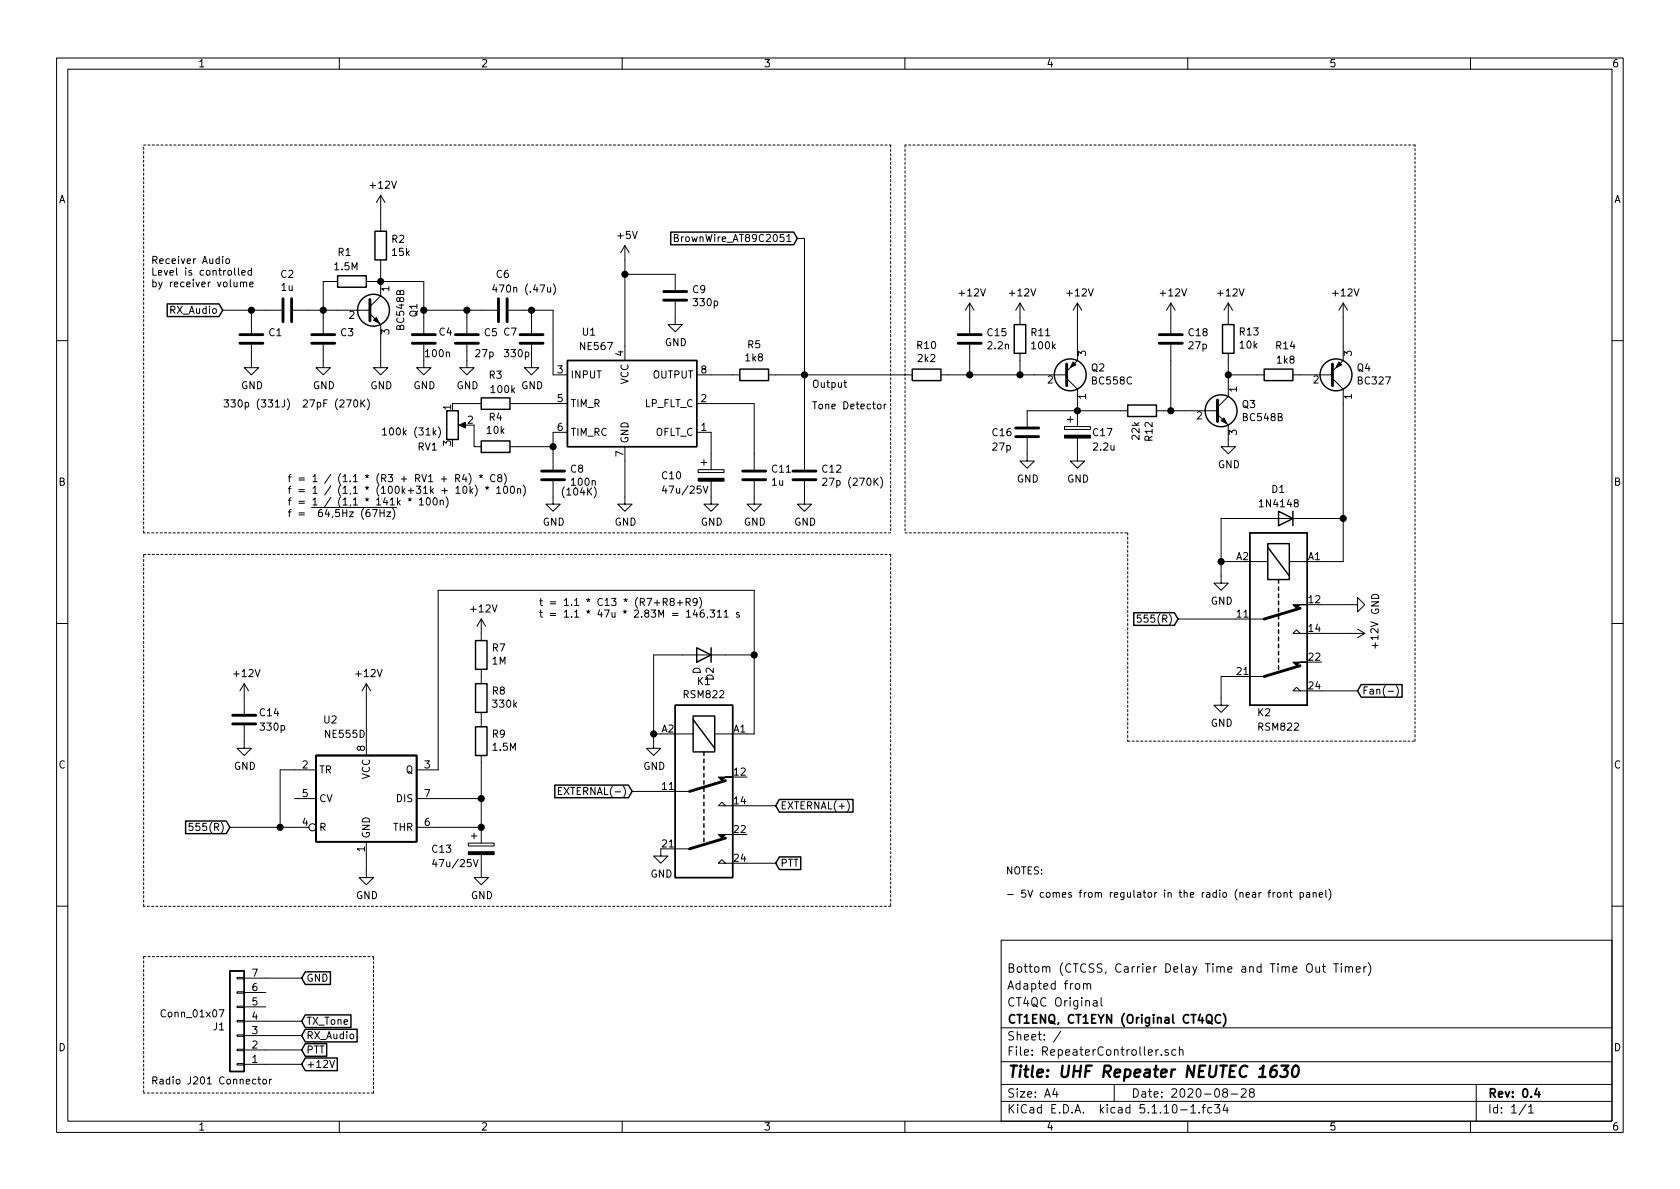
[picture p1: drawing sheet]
EESchema Schematic File Version 4
EELAYER 30 0
EELAYER END
$Descr A4 11693 8268
encoding utf-8
Sheet 1 1
Title "UHF Repeater NEUTEC 1630"
Date "2020-08-28"
Rev "0.4"
Comp "CT1ENQ, CT1EYN (Original CT4QC)"
Comment1 "CT4QC Original"
Comment2 "Adapted from"
Comment3 "Bottom (CTCSS, Carrier Delay Time and Time Out Timer)"
Comment4 ""
$EndDescr
$Comp
L Timer:NE567 U1
U 1 1
P 4350 2800
F 0 "U1" H 4100 3300 50  0000 C CNN
F 1 "NE567" H 4150 3200 50  0000 C CNN
F 2 "" H 4400 2450 50  0001 L CNN
F 3 "http://www.ti.com/lit/ds/symlink/lm567.pdf" H 4050 2800 50  0001 C CNN
	1    4350 2800
	1    0    0    -1  
$EndComp
$Comp
L power:+5V #PWR09
U 1 1
P 4350 1800
F 0 "#PWR09" H 4350 1650 50  0001 C CNN
F 1 "+5V" H 4365 1973 50  0000 C CNN
F 2 "" H 4350 1800 50  0001 C CNN
F 3 "" H 4350 1800 50  0001 C CNN
	1    4350 1800
	1    0    0    -1  
$EndComp
Wire Wire Line
	4950 3150 4950 3000
$Comp
L Device:C C11
U 1 1
P 5250 3300
F 0 "C11" H 5365 3346 50  0000 L CNN
F 1 "1u" H 5365 3255 50  0000 L CNN
F 2 "" H 5288 3150 50  0001 C CNN
F 3 "~" H 5250 3300 50  0001 C CNN
	1    5250 3300
	1    0    0    -1  
$EndComp
Wire Wire Line
	5250 2800 5250 3150
Wire Wire Line
	4350 3200 4350 3450
$Comp
L Device:C C8
U 1 1
P 3850 3300
F 0 "C8" H 3965 3346 50  0000 L CNN
F 1 "100n" H 3965 3255 50  0000 L CNN
F 2 "" H 3888 3150 50  0001 C CNN
F 3 "~" H 3850 3300 50  0001 C CNN
	1    3850 3300
	1    0    0    -1  
$EndComp
$Comp
L Device:R R3
U 1 1
P 3450 2800
F 0 "R3" V 3250 2800 50  0000 C CNN
F 1 "100k" V 3350 2850 50  0000 C CNN
F 2 "" V 3380 2800 50  0001 C CNN
F 3 "~" H 3450 2800 50  0001 C CNN
	1    3450 2800
	0    1    1    0   
$EndComp
$Comp
L Device:R R4
U 1 1
P 3450 3100
F 0 "R4" V 3243 3100 50  0000 C CNN
F 1 "10k" V 3334 3100 50  0000 C CNN
F 2 "" V 3380 3100 50  0001 C CNN
F 3 "~" H 3450 3100 50  0001 C CNN
	1    3450 3100
	0    1    1    0   
$EndComp
$Comp
L Device:R_POT RV1
U 1 1
P 3150 2950
F 0 "RV1" H 3050 2800 50  0000 R CNN
F 1 "100k (31k)" H 3081 2905 50  0000 R CNN
F 2 "" H 3150 2950 50  0001 C CNN
F 3 "~" H 3150 2950 50  0001 C CNN
	1    3150 2950
	1    0    0    -1  
$EndComp
Wire Wire Line
	3600 3100 3850 3100
Wire Wire Line
	3850 2800 3600 2800
Wire Wire Line
	3300 2800 3150 2800
Wire Wire Line
	3300 2950 3300 3100
Wire Wire Line
	4350 1800 4350 1900
Wire Wire Line
	4700 1900 4350 1900
Connection ~ 4350 1900
Wire Wire Line
	4350 1900 4350 2400
Connection ~ 3850 3100
Wire Wire Line
	3850 3100 3850 3150
Wire Wire Line
	3850 3000 3850 3100
$Comp
L Device:C C2
U 1 1
P 2000 2150
F 0 "C2" V 1748 2150 50  0000 C CNN
F 1 "1u" V 1839 2150 50  0000 C CNN
F 2 "" H 2038 2000 50  0001 C CNN
F 3 "~" H 2000 2150 50  0001 C CNN
	1    2000 2150
	0    1    1    0   
$EndComp
$Comp
L Device:C C3
U 1 1
P 2250 2350
F 0 "C3" H 2365 2396 50  0000 L CNN
F 1 "27pF (270K)" H 2100 1900 50  0000 L CNN
F 2 "" H 2288 2200 50  0001 C CNN
F 3 "~" H 2250 2350 50  0001 C CNN
	1    2250 2350
	1    0    0    -1  
$EndComp
$Comp
L Device:C C1
U 1 1
P 1750 2350
F 0 "C1" H 1865 2396 50  0000 L CNN
F 1 "330p (331J)" H 1550 1900 50  0000 L CNN
F 2 "" H 1788 2200 50  0001 C CNN
F 3 "~" H 1750 2350 50  0001 C CNN
	1    1750 2350
	1    0    0    -1  
$EndComp
Wire Wire Line
	2150 2150 2250 2150
Wire Wire Line
	2250 2200 2250 2150
Wire Wire Line
	1850 2150 1750 2150
Wire Wire Line
	1750 2150 1750 2200
Connection ~ 1750 2150
Text GLabel 1550 2150 0    50   Input ~ 0
RX_Audio
Wire Wire Line
	1550 2150 1750 2150
Wire Wire Line
	3850 2150 3850 2600
$Comp
L Device:C C6
U 1 1
P 3500 2150
F 0 "C6" V 3248 2150 50  0000 C CNN
F 1 "470n (.47u)" V 3350 2300 50  0000 C CNN
F 2 "" H 3538 2000 50  0001 C CNN
F 3 "~" H 3500 2150 50  0001 C CNN
	1    3500 2150
	0    1    1    0   
$EndComp
Wire Wire Line
	5250 2800 4950 2800
$Comp
L Device:C C9
U 1 1
P 4700 2050
F 0 "C9" H 4815 2096 50  0000 L CNN
F 1 "330p" H 4815 2005 50  0000 L CNN
F 2 "" H 4738 1900 50  0001 C CNN
F 3 "~" H 4700 2050 50  0001 C CNN
	1    4700 2050
	1    0    0    -1  
$EndComp
Text Notes 2000 3600 0    50   ~ 0
f = 1 / (1.1 * (R3 + RV1 + R4) * C8)\nf = 1 / (1,1 * (100k+31k + 10k) * 100n)\nf = 1 / (1,1 * 141k * 100n)\nf = ~ 64,5Hz (67Hz)
$Comp
L Transistor_BJT:BC548 Q1
U 1 1
P 2550 2150
F 0 "Q1" V 2878 2150 50  0000 C CNN
F 1 "BC548B" V 2787 2150 50  0000 C CNN
F 2 "Package_TO_SOT_THT:TO-92_Inline" H 2750 2075 50  0001 L CIN
F 3 "http://www.fairchildsemi.com/ds/BC/BC547.pdf" H 2550 2150 50  0001 L CNN
	1    2550 2150
	1    0    0    -1  
$EndComp
$Comp
L Device:R R2
U 1 1
P 2650 1700
F 0 "R2" H 2720 1746 50  0000 L CNN
F 1 "15k" H 2720 1655 50  0000 L CNN
F 2 "" V 2580 1700 50  0001 C CNN
F 3 "~" H 2650 1700 50  0001 C CNN
	1    2650 1700
	1    0    0    -1  
$EndComp
$Comp
L power:+12V #PWR04
U 1 1
P 2650 1450
F 0 "#PWR04" H 2650 1300 50  0001 C CNN
F 1 "+12V" H 2665 1623 50  0000 C CNN
F 2 "" H 2650 1450 50  0001 C CNN
F 3 "" H 2650 1450 50  0001 C CNN
	1    2650 1450
	1    0    0    -1  
$EndComp
$Comp
L Device:C C4
U 1 1
P 2950 2350
F 0 "C4" H 3050 2400 50  0000 L CNN
F 1 "100n" H 2950 2250 50  0000 L CNN
F 2 "" H 2988 2200 50  0001 C CNN
F 3 "~" H 2950 2350 50  0001 C CNN
	1    2950 2350
	1    0    0    -1  
$EndComp
$Comp
L Device:C C5
U 1 1
P 3250 2350
F 0 "C5" H 3365 2396 50  0000 L CNN
F 1 "27p" H 3300 2250 50  0000 L CNN
F 2 "" H 3288 2200 50  0001 C CNN
F 3 "~" H 3250 2350 50  0001 C CNN
	1    3250 2350
	1    0    0    -1  
$EndComp
Wire Wire Line
	2650 1850 2650 1950
$Comp
L Device:R R1
U 1 1
P 2450 1950
F 0 "R1" V 2650 1950 50  0000 L CNN
F 1 "1.5M" V 2550 1900 50  0000 L CNN
F 2 "" V 2380 1950 50  0001 C CNN
F 3 "~" H 2450 1950 50  0001 C CNN
	1    2450 1950
	0    -1   -1   0   
$EndComp
Wire Wire Line
	3250 2200 3250 2150
$Comp
L Device:C C12
U 1 1
P 5600 3300
F 0 "C12" H 5715 3346 50  0000 L CNN
F 1 "27p (270K)" H 5715 3255 50  0000 L CNN
F 2 "" H 5638 3150 50  0001 C CNN
F 3 "~" H 5600 3300 50  0001 C CNN
	1    5600 3300
	1    0    0    -1  
$EndComp
Wire Wire Line
	5600 3150 5600 2600
Connection ~ 5600 2600
$Comp
L Device:R R5
U 1 1
P 5250 2600
F 0 "R5" V 5457 2600 50  0000 C CNN
F 1 "1k8" V 5366 2600 50  0000 C CNN
F 2 "" V 5180 2600 50  0001 C CNN
F 3 "~" H 5250 2600 50  0001 C CNN
	1    5250 2600
	0    -1   -1   0   
$EndComp
Wire Wire Line
	4950 2600 5100 2600
Wire Wire Line
	5400 2600 5600 2600
$Comp
L power:GND #PWR08
U 1 1
P 3850 3450
F 0 "#PWR08" H 3850 3200 50  0001 C CNN
F 1 "GND" H 3855 3277 50  0000 C CNN
F 2 "" H 3850 3450 50  0001 C CNN
F 3 "" H 3850 3450 50  0001 C CNN
	1    3850 3450
	1    0    0    -1  
$EndComp
$Comp
L power:GND #PWR01
U 1 1
P 1750 2500
F 0 "#PWR01" H 1750 2250 50  0001 C CNN
F 1 "GND" H 1755 2327 50  0000 C CNN
F 2 "" H 1750 2500 50  0001 C CNN
F 3 "" H 1750 2500 50  0001 C CNN
	1    1750 2500
	1    0    0    -1  
$EndComp
$Comp
L power:GND #PWR02
U 1 1
P 2250 2500
F 0 "#PWR02" H 2250 2250 50  0001 C CNN
F 1 "GND" H 2255 2327 50  0000 C CNN
F 2 "" H 2250 2500 50  0001 C CNN
F 3 "" H 2250 2500 50  0001 C CNN
	1    2250 2500
	1    0    0    -1  
$EndComp
$Comp
L power:GND #PWR03
U 1 1
P 2650 2500
F 0 "#PWR03" H 2650 2250 50  0001 C CNN
F 1 "GND" H 2655 2327 50  0000 C CNN
F 2 "" H 2650 2500 50  0001 C CNN
F 3 "" H 2650 2500 50  0001 C CNN
	1    2650 2500
	1    0    0    -1  
$EndComp
$Comp
L power:GND #PWR05
U 1 1
P 2950 2500
F 0 "#PWR05" H 2950 2250 50  0001 C CNN
F 1 "GND" H 2955 2327 50  0000 C CNN
F 2 "" H 2950 2500 50  0001 C CNN
F 3 "" H 2950 2500 50  0001 C CNN
	1    2950 2500
	1    0    0    -1  
$EndComp
$Comp
L power:GND #PWR06
U 1 1
P 3250 2500
F 0 "#PWR06" H 3250 2250 50  0001 C CNN
F 1 "GND" H 3255 2327 50  0000 C CNN
F 2 "" H 3250 2500 50  0001 C CNN
F 3 "" H 3250 2500 50  0001 C CNN
	1    3250 2500
	1    0    0    -1  
$EndComp
$Comp
L power:GND #PWR010
U 1 1
P 4350 3450
F 0 "#PWR010" H 4350 3200 50  0001 C CNN
F 1 "GND" H 4355 3277 50  0000 C CNN
F 2 "" H 4350 3450 50  0001 C CNN
F 3 "" H 4350 3450 50  0001 C CNN
	1    4350 3450
	1    0    0    -1  
$EndComp
$Comp
L power:GND #PWR012
U 1 1
P 4950 3450
F 0 "#PWR012" H 4950 3200 50  0001 C CNN
F 1 "GND" H 4955 3277 50  0000 C CNN
F 2 "" H 4950 3450 50  0001 C CNN
F 3 "" H 4950 3450 50  0001 C CNN
	1    4950 3450
	1    0    0    -1  
$EndComp
$Comp
L power:GND #PWR013
U 1 1
P 5250 3450
F 0 "#PWR013" H 5250 3200 50  0001 C CNN
F 1 "GND" H 5255 3277 50  0000 C CNN
F 2 "" H 5250 3450 50  0001 C CNN
F 3 "" H 5250 3450 50  0001 C CNN
	1    5250 3450
	1    0    0    -1  
$EndComp
$Comp
L power:GND #PWR014
U 1 1
P 5600 3450
F 0 "#PWR014" H 5600 3200 50  0001 C CNN
F 1 "GND" H 5605 3277 50  0000 C CNN
F 2 "" H 5600 3450 50  0001 C CNN
F 3 "" H 5600 3450 50  0001 C CNN
	1    5600 3450
	1    0    0    -1  
$EndComp
$Comp
L power:GND #PWR011
U 1 1
P 4700 2200
F 0 "#PWR011" H 4700 1950 50  0001 C CNN
F 1 "GND" H 4705 2027 50  0000 C CNN
F 2 "" H 4700 2200 50  0001 C CNN
F 3 "" H 4700 2200 50  0001 C CNN
	1    4700 2200
	1    0    0    -1  
$EndComp
Connection ~ 2250 2150
Wire Wire Line
	2250 2150 2350 2150
$Comp
L Device:C C7
U 1 1
P 3700 2350
F 0 "C7" H 3500 2400 50  0000 L CNN
F 1 "330p" H 3500 2250 50  0000 L CNN
F 2 "" H 3738 2200 50  0001 C CNN
F 3 "~" H 3700 2350 50  0001 C CNN
	1    3700 2350
	1    0    0    -1  
$EndComp
Wire Wire Line
	3350 2150 3250 2150
Wire Wire Line
	3650 2150 3700 2150
Wire Wire Line
	3700 2200 3700 2150
Connection ~ 3700 2150
Wire Wire Line
	3700 2150 3850 2150
$Comp
L power:GND #PWR07
U 1 1
P 3700 2500
F 0 "#PWR07" H 3700 2250 50  0001 C CNN
F 1 "GND" H 3705 2327 50  0000 C CNN
F 2 "" H 3700 2500 50  0001 C CNN
F 3 "" H 3700 2500 50  0001 C CNN
	1    3700 2500
	1    0    0    -1  
$EndComp
Text Notes 1050 2000 0    50   ~ 0
Receiver Audio\nLevel is controlled\nby receiver volume
$Comp
L Transistor_BJT:BC558 Q2
U 1 1
P 7400 2600
F 0 "Q2" H 7591 2554 50  0000 L CNN
F 1 "BC558C" H 7591 2645 50  0000 L CNN
F 2 "Package_TO_SOT_THT:TO-92_Inline" H 7600 2525 50  0001 L CIN
F 3 "http://www.fairchildsemi.com/ds/BC/BC557.pdf" H 7400 2600 50  0001 L CNN
	1    7400 2600
	1    0    0    1   
$EndComp
$Comp
L Device:R R10
U 1 1
P 6450 2600
F 0 "R10" V 6243 2600 50  0000 C CNN
F 1 "2k2" V 6334 2600 50  0000 C CNN
F 2 "" V 6380 2600 50  0001 C CNN
F 3 "~" H 6450 2600 50  0001 C CNN
	1    6450 2600
	0    1    1    0   
$EndComp
$Comp
L Device:R R11
U 1 1
P 7100 2350
F 0 "R11" H 7170 2396 50  0000 L CNN
F 1 "100k" H 7170 2305 50  0000 L CNN
F 2 "" V 7030 2350 50  0001 C CNN
F 3 "~" H 7100 2350 50  0001 C CNN
	1    7100 2350
	1    0    0    -1  
$EndComp
$Comp
L Device:C C15
U 1 1
P 6750 2350
F 0 "C15" H 6865 2396 50  0000 L CNN
F 1 "2.2n" H 6865 2305 50  0000 L CNN
F 2 "" H 6788 2200 50  0001 C CNN
F 3 "~" H 6750 2350 50  0001 C CNN
	1    6750 2350
	1    0    0    -1  
$EndComp
Wire Wire Line
	6600 2600 6750 2600
Wire Wire Line
	7100 2500 7100 2600
Connection ~ 7100 2600
Wire Wire Line
	7100 2600 7200 2600
Wire Wire Line
	6750 2500 6750 2600
Connection ~ 6750 2600
Wire Wire Line
	6750 2600 7100 2600
$Comp
L power:+12V #PWR022
U 1 1
P 6750 2200
F 0 "#PWR022" H 6750 2050 50  0001 C CNN
F 1 "+12V" H 6765 2373 50  0000 C CNN
F 2 "" H 6750 2200 50  0001 C CNN
F 3 "" H 6750 2200 50  0001 C CNN
	1    6750 2200
	1    0    0    -1  
$EndComp
$Comp
L power:+12V #PWR024
U 1 1
P 7100 2200
F 0 "#PWR024" H 7100 2050 50  0001 C CNN
F 1 "+12V" H 7115 2373 50  0000 C CNN
F 2 "" H 7100 2200 50  0001 C CNN
F 3 "" H 7100 2200 50  0001 C CNN
	1    7100 2200
	1    0    0    -1  
$EndComp
$Comp
L power:+12V #PWR026
U 1 1
P 7500 2200
F 0 "#PWR026" H 7500 2050 50  0001 C CNN
F 1 "+12V" H 7515 2373 50  0000 C CNN
F 2 "" H 7500 2200 50  0001 C CNN
F 3 "" H 7500 2200 50  0001 C CNN
	1    7500 2200
	1    0    0    -1  
$EndComp
Wire Wire Line
	7500 2200 7500 2400
$Comp
L Device:R R12
U 1 1
P 7950 2850
F 0 "R12" H 7880 2804 50  0000 R CNN
F 1 "22k" H 7880 2895 50  0000 R CNN
F 2 "" V 7880 2850 50  0001 C CNN
F 3 "~" H 7950 2850 50  0001 C CNN
	1    7950 2850
	0    -1   -1   0   
$EndComp
$Comp
L Device:C C16
U 1 1
P 7150 3000
F 0 "C16" H 6900 3000 50  0000 L CNN
F 1 "27p" H 6900 2900 50  0000 L CNN
F 2 "" H 7188 2850 50  0001 C CNN
F 3 "~" H 7150 3000 50  0001 C CNN
	1    7150 3000
	1    0    0    -1  
$EndComp
$Comp
L Connector_Generic:Conn_01x07 J1
U 1 1
P 1650 7100
F 0 "J1" H 1730 7142 50  0000 L CNN
F 1 "Conn_01x07" H 1730 7051 50  0000 L CNN
F 2 "" H 1650 7100 50  0001 C CNN
F 3 "~" H 1650 7100 50  0001 C CNN
	1    1650 7100
	-1   0    0    1   
$EndComp
$Comp
L Device:CP C10
U 1 1
P 4950 3300
F 0 "C10" H 4600 3300 50  0000 L CNN
F 1 "47u/25V" H 4600 3200 50  0000 L CNN
F 2 "" H 4988 3150 50  0001 C CNN
F 3 "~" H 4950 3300 50  0001 C CNN
	1    4950 3300
	1    0    0    -1  
$EndComp
$Comp
L Device:CP C17
U 1 1
P 7500 3000
F 0 "C17" H 7600 3000 50  0000 L CNN
F 1 "2.2u" H 7600 2900 50  0000 L CNN
F 2 "" H 7538 2850 50  0001 C CNN
F 3 "~" H 7500 3000 50  0001 C CNN
	1    7500 3000
	1    0    0    -1  
$EndComp
Text GLabel 2100 7200 2    50   Input ~ 0
RX_Audio
Text GLabel 2100 7300 2    50   Input ~ 0
PTT
Text GLabel 2100 7400 2    50   Input ~ 0
+12V
Text GLabel 2100 7100 2    50   Input ~ 0
TX_Tone
Wire Wire Line
	1850 7400 2100 7400
Wire Wire Line
	1850 7300 2100 7300
Wire Wire Line
	1850 7200 2100 7200
Wire Wire Line
	1850 7100 2100 7100
Wire Notes Line
	2600 7600 1000 7600
Wire Notes Line
	1000 6650 2600 6650
Text GLabel 2100 6800 2    50   Input ~ 0
GND
Wire Wire Line
	1850 6800 2100 6800
Text Notes 1050 7550 0    50   ~ 0
Radio J201 Connector
Wire Notes Line
	2600 7600 2600 6650
Wire Notes Line
	1000 6650 1000 7600
$Comp
L Device:C C18
U 1 1
P 8150 2350
F 0 "C18" H 8265 2396 50  0000 L CNN
F 1 "27p" H 8265 2305 50  0000 L CNN
F 2 "" H 8188 2200 50  0001 C CNN
F 3 "~" H 8150 2350 50  0001 C CNN
	1    8150 2350
	1    0    0    -1  
$EndComp
$Comp
L power:+12V #PWR029
U 1 1
P 8150 2200
F 0 "#PWR029" H 8150 2050 50  0001 C CNN
F 1 "+12V" H 8165 2373 50  0000 C CNN
F 2 "" H 8150 2200 50  0001 C CNN
F 3 "" H 8150 2200 50  0001 C CNN
	1    8150 2200
	1    0    0    -1  
$EndComp
$Comp
L Transistor_BJT:BC338 Q3
U 1 1
P 8450 2850
F 0 "Q3" H 8641 2896 50  0000 L CNN
F 1 "BC548B" H 8641 2805 50  0000 L CNN
F 2 "Package_TO_SOT_THT:TO-92_Inline" H 8650 2775 50  0001 L CIN
F 3 "http://diotec.com/tl_files/diotec/files/pdf/datasheets/bc337" H 8450 2850 50  0001 L CNN
	1    8450 2850
	1    0    0    -1  
$EndComp
Text GLabel 5550 1650 0    50   Input ~ 0
BrownWire_AT89C2051
Wire Wire Line
	5550 1650 5600 1650
Wire Wire Line
	5600 1650 5600 2600
$Comp
L Device:R R13
U 1 1
P 8550 2350
F 0 "R13" H 8480 2304 50  0000 R CNN
F 1 "10k" H 8480 2395 50  0000 R CNN
F 2 "" V 8480 2350 50  0001 C CNN
F 3 "~" H 8550 2350 50  0001 C CNN
	1    8550 2350
	-1   0    0    1   
$EndComp
$Comp
L power:+12V #PWR027
U 1 1
P 8550 2200
F 0 "#PWR027" H 8550 2050 50  0001 C CNN
F 1 "+12V" H 8565 2373 50  0000 C CNN
F 2 "" H 8550 2200 50  0001 C CNN
F 3 "" H 8550 2200 50  0001 C CNN
	1    8550 2200
	1    0    0    -1  
$EndComp
$Comp
L power:+12V #PWR030
U 1 1
P 9350 2200
F 0 "#PWR030" H 9350 2050 50  0001 C CNN
F 1 "+12V" H 9365 2373 50  0000 C CNN
F 2 "" H 9350 2200 50  0001 C CNN
F 3 "" H 9350 2200 50  0001 C CNN
	1    9350 2200
	1    0    0    -1  
$EndComp
$Comp
L Device:R R14
U 1 1
P 8900 2600
F 0 "R14" V 9100 2550 50  0000 C CNN
F 1 "1k8" V 9000 2550 50  0000 C CNN
F 2 "" V 8830 2600 50  0001 C CNN
F 3 "~" H 8900 2600 50  0001 C CNN
	1    8900 2600
	0    -1   -1   0   
$EndComp
$Comp
L power:GND #PWR028
U 1 1
P 8550 3050
F 0 "#PWR028" H 8550 2800 50  0001 C CNN
F 1 "GND" H 8555 2877 50  0000 C CNN
F 2 "" H 8550 3050 50  0001 C CNN
F 3 "" H 8550 3050 50  0001 C CNN
	1    8550 3050
	1    0    0    -1  
$EndComp
Wire Wire Line
	8550 2500 8550 2600
$Comp
L Transistor_BJT:BC327 Q4
U 1 1
P 9250 2600
F 0 "Q4" H 9441 2554 50  0000 L CNN
F 1 "BC327" H 9441 2645 50  0000 L CNN
F 2 "Package_TO_SOT_THT:TO-92_Inline" H 9450 2525 50  0001 L CIN
F 3 "http://www.onsemi.com/pub_link/Collateral/BC327-D.PDF" H 9250 2600 50  0001 L CNN
	1    9250 2600
	1    0    0    1   
$EndComp
$Comp
L Device:D D1
U 1 1
P 8950 3600
F 0 "D1" H 8950 3400 50  0000 L CNN
F 1 "1N4148" H 8850 3500 50  0000 L CNN
F 2 "" H 8950 3600 50  0001 C CNN
F 3 "~" H 8950 3600 50  0001 C CNN
	1    8950 3600
	-1   0    0    1   
$EndComp
$Comp
L power:GND #PWR031
U 1 1
P 8500 4000
F 0 "#PWR031" H 8500 3750 50  0001 C CNN
F 1 "GND" H 8505 3827 50  0000 C CNN
F 2 "" H 8500 4000 50  0001 C CNN
F 3 "" H 8500 4000 50  0001 C CNN
	1    8500 4000
	1    0    0    -1  
$EndComp
Connection ~ 7500 2850
Wire Wire Line
	7500 2850 7500 2800
$Comp
L power:GND #PWR023
U 1 1
P 7150 3150
F 0 "#PWR023" H 7150 2900 50  0001 C CNN
F 1 "GND" H 7155 2977 50  0000 C CNN
F 2 "" H 7150 3150 50  0001 C CNN
F 3 "" H 7150 3150 50  0001 C CNN
	1    7150 3150
	1    0    0    -1  
$EndComp
$Comp
L power:GND #PWR025
U 1 1
P 7500 3150
F 0 "#PWR025" H 7500 2900 50  0001 C CNN
F 1 "GND" H 7505 2977 50  0000 C CNN
F 2 "" H 7500 3150 50  0001 C CNN
F 3 "" H 7500 3150 50  0001 C CNN
	1    7500 3150
	1    0    0    -1  
$EndComp
$Comp
L Timer:NE555D U2
U 1 1
P 2550 5550
F 0 "U2" H 2300 6100 50  0000 C CNN
F 1 "NE555D" H 2400 6000 50  0000 C CNN
F 2 "Package_SO:SOIC-8_3.9x4.9mm_P1.27mm" H 3400 5150 50  0001 C CNN
F 3 "http://www.ti.com/lit/ds/symlink/ne555.pdf" H 3400 5150 50  0001 C CNN
	1    2550 5550
	1    0    0    -1  
$EndComp
$Comp
L power:+12V #PWR016
U 1 1
P 2550 4850
F 0 "#PWR016" H 2550 4700 50  0001 C CNN
F 1 "+12V" H 2565 5023 50  0000 C CNN
F 2 "" H 2550 4850 50  0001 C CNN
F 3 "" H 2550 4850 50  0001 C CNN
	1    2550 4850
	1    0    0    -1  
$EndComp
Wire Wire Line
	2550 4850 2550 5150
$Comp
L Device:R R8
U 1 1
P 3350 4850
F 0 "R8" H 3280 4804 50  0000 R CNN
F 1 "330k" H 3280 4895 50  0000 R CNN
F 2 "" V 3280 4850 50  0001 C CNN
F 3 "~" H 3350 4850 50  0001 C CNN
	1    3350 4850
	-1   0    0    1   
$EndComp
$Comp
L Device:R R9
U 1 1
P 3350 5150
F 0 "R9" H 3280 5104 50  0000 R CNN
F 1 "1.5M" H 3280 5195 50  0000 R CNN
F 2 "" V 3280 5150 50  0001 C CNN
F 3 "~" H 3350 5150 50  0001 C CNN
	1    3350 5150
	-1   0    0    1   
$EndComp
Wire Wire Line
	3050 5550 3350 5550
Wire Wire Line
	3350 5550 3350 5300
Wire Wire Line
	3050 5750 3350 5750
Wire Wire Line
	3350 5750 3350 5550
Connection ~ 3350 5550
$Comp
L power:+12V #PWR018
U 1 1
P 3350 4400
F 0 "#PWR018" H 3350 4250 50  0001 C CNN
F 1 "+12V" H 3365 4573 50  0000 C CNN
F 2 "" H 3350 4400 50  0001 C CNN
F 3 "" H 3350 4400 50  0001 C CNN
	1    3350 4400
	1    0    0    -1  
$EndComp
$Comp
L Device:R R7
U 1 1
P 3350 4550
F 0 "R7" H 3280 4504 50  0000 R CNN
F 1 "1M" H 3280 4595 50  0000 R CNN
F 2 "" V 3280 4550 50  0001 C CNN
F 3 "~" H 3350 4550 50  0001 C CNN
	1    3350 4550
	-1   0    0    1   
$EndComp
Text GLabel 1600 5750 0    50   Input ~ 0
555(R)
Wire Wire Line
	2050 5750 1950 5750
$Comp
L power:GND #PWR017
U 1 1
P 2550 6050
F 0 "#PWR017" H 2550 5800 50  0001 C CNN
F 1 "GND" H 2555 5877 50  0000 C CNN
F 2 "" H 2550 6050 50  0001 C CNN
F 3 "" H 2550 6050 50  0001 C CNN
	1    2550 6050
	1    0    0    -1  
$EndComp
$Comp
L Device:CP C13
U 1 1
P 3350 5900
F 0 "C13" H 3000 5900 50  0000 L CNN
F 1 "47u/25V" H 3000 5800 50  0000 L CNN
F 2 "" H 3388 5750 50  0001 C CNN
F 3 "~" H 3350 5900 50  0001 C CNN
	1    3350 5900
	1    0    0    -1  
$EndComp
Connection ~ 3350 5750
$Comp
L power:GND #PWR019
U 1 1
P 3350 6050
F 0 "#PWR019" H 3350 5800 50  0001 C CNN
F 1 "GND" H 3355 5877 50  0000 C CNN
F 2 "" H 3350 6050 50  0001 C CNN
F 3 "" H 3350 6050 50  0001 C CNN
	1    3350 6050
	1    0    0    -1  
$EndComp
Wire Wire Line
	2550 6050 2550 5950
$Comp
L Device:C C14
U 1 1
P 1700 5000
F 0 "C14" H 1800 5050 50  0000 L CNN
F 1 "330p" H 1800 4950 50  0000 L CNN
F 2 "" H 1738 4850 50  0001 C CNN
F 3 "~" H 1700 5000 50  0001 C CNN
	1    1700 5000
	1    0    0    -1  
$EndComp
$Comp
L power:+12V #PWR020
U 1 1
P 1700 4850
F 0 "#PWR020" H 1700 4700 50  0001 C CNN
F 1 "+12V" H 1715 5023 50  0000 C CNN
F 2 "" H 1700 4850 50  0001 C CNN
F 3 "" H 1700 4850 50  0001 C CNN
	1    1700 4850
	1    0    0    -1  
$EndComp
$Comp
L power:GND #PWR021
U 1 1
P 1700 5150
F 0 "#PWR021" H 1700 4900 50  0001 C CNN
F 1 "GND" H 1705 4977 50  0000 C CNN
F 2 "" H 1700 5150 50  0001 C CNN
F 3 "" H 1700 5150 50  0001 C CNN
	1    1700 5150
	1    0    0    -1  
$EndComp
Text Notes 3750 4300 0    50   ~ 0
t = 1.1 * C13 * (R7+R8+R9)\nt = 1.1 * 47u * 2.83M = 146,311 s
$Comp
L Relay:RSM822 K2
U 1 1
P 8900 4300
F 0 "K2" V 9550 4200 50  0000 C CNN
F 1 "RSM822" V 9650 4300 50  0000 C CNN
F 2 "Relay_THT:Relay_DPDT_Finder_40.52" H 10250 4270 50  0001 C CNN
F 3 "http://www.relpol.pl/en/content/download/14975/202519/file/e_RSM822.pdf" H 8900 4300 50  0001 C CNN
	1    8900 4300
	0    1    1    0   
$EndComp
Wire Wire Line
	8600 3900 8500 3900
$Comp
L power:GND #PWR038
U 1 1
P 9400 4200
F 0 "#PWR038" H 9400 3950 50  0001 C CNN
F 1 "GND" H 9405 4027 50  0000 C CNN
F 2 "" H 9400 4200 50  0001 C CNN
F 3 "" H 9400 4200 50  0001 C CNN
	1    9400 4200
	0    -1   -1   0   
$EndComp
Wire Wire Line
	8600 4700 8500 4700
Text GLabel 9450 4800 2    50   Input ~ 0
Fan(-)
Text GLabel 8200 4300 0    50   Input ~ 0
555(R)
Wire Wire Line
	8200 4300 8600 4300
$Comp
L Relay:RSM822 K1
U 1 1
P 4900 5500
F 0 "K1" V 4133 5500 50  0000 C CNN
F 1 "RSM822" V 4224 5500 50  0000 C CNN
F 2 "Relay_THT:Relay_DPDT_Finder_40.52" H 6250 5470 50  0001 C CNN
F 3 "http://www.relpol.pl/en/content/download/14975/202519/file/e_RSM822.pdf" H 4900 5500 50  0001 C CNN
	1    4900 5500
	0    1    1    0   
$EndComp
$Comp
L Device:D D2
U 1 1
P 4900 4550
F 0 "D2" V 4854 4630 50  0000 L CNN
F 1 "D" V 4945 4630 50  0000 L CNN
F 2 "" H 4900 4550 50  0001 C CNN
F 3 "~" H 4900 4550 50  0001 C CNN
	1    4900 4550
	-1   0    0    1   
$EndComp
Wire Wire Line
	5250 4550 5250 5100
$Comp
L power:GND #PWR036
U 1 1
P 4550 5150
F 0 "#PWR036" H 4550 4900 50  0001 C CNN
F 1 "GND" H 4555 4977 50  0000 C CNN
F 2 "" H 4550 5150 50  0001 C CNN
F 3 "" H 4550 5150 50  0001 C CNN
	1    4550 5150
	1    0    0    -1  
$EndComp
Wire Wire Line
	4750 4550 4550 4550
Wire Wire Line
	5250 4550 5250 4100
Connection ~ 5250 4550
$Comp
L power:GND #PWR037
U 1 1
P 4600 5900
F 0 "#PWR037" H 4600 5650 50  0001 C CNN
F 1 "GND" H 4605 5727 50  0000 C CNN
F 2 "" H 4600 5900 50  0001 C CNN
F 3 "" H 4600 5900 50  0001 C CNN
	1    4600 5900
	1    0    0    -1  
$EndComp
Text GLabel 5400 6000 2    50   Input ~ 0
PTT
Wire Wire Line
	5200 6000 5400 6000
Text GLabel 4400 5500 0    50   Input ~ 0
EXTERNAL(-)
Text GLabel 5400 5600 2    50   Input ~ 0
EXTERNAL(+)
Wire Wire Line
	5200 5600 5400 5600
Wire Wire Line
	4600 5500 4400 5500
Wire Wire Line
	3050 4100 5250 4100
Wire Wire Line
	5050 4550 5250 4550
Wire Wire Line
	5200 5100 5250 5100
Wire Wire Line
	4550 4550 4550 5100
Wire Wire Line
	4600 5100 4550 5100
Connection ~ 4550 5100
Wire Wire Line
	4550 5100 4550 5150
Wire Wire Line
	9350 3900 9200 3900
Wire Wire Line
	5600 2600 6300 2600
Text Notes 5650 2850 0    50   ~ 0
Tone Detector\n
Text Notes 5650 2700 0    50   ~ 0
Output
Wire Notes Line
	1000 1000 6200 1000
Wire Notes Line
	6200 1000 6200 3700
Wire Notes Line
	6200 3700 1000 3700
Wire Notes Line
	1000 3700 1000 1000
Wire Wire Line
	9350 3900 9350 3600
Wire Wire Line
	9350 3600 9100 3600
Wire Wire Line
	8800 3600 8500 3600
Wire Wire Line
	8500 4000 8500 3900
Connection ~ 8500 3900
$Comp
L power:GND #PWR?
U 1 1
P 8500 4850
F 0 "#PWR?" H 8500 4600 50  0001 C CNN
F 1 "GND" H 8505 4677 50  0000 C CNN
F 2 "" H 8500 4850 50  0001 C CNN
F 3 "" H 8500 4850 50  0001 C CNN
	1    8500 4850
	1    0    0    -1  
$EndComp
Wire Wire Line
	8500 4700 8500 4850
Wire Wire Line
	9450 4800 9200 4800
Text Notes 3900 3450 0    50   ~ 0
(104K)\n
$Comp
L power:+12V #PWR?
U 1 1
P 9400 4400
F 0 "#PWR?" H 9400 4250 50  0001 C CNN
F 1 "+12V" H 9415 4573 50  0000 C CNN
F 2 "" H 9400 4400 50  0001 C CNN
F 3 "" H 9400 4400 50  0001 C CNN
	1    9400 4400
	0    1    1    0   
$EndComp
Wire Wire Line
	9400 4200 9200 4200
Wire Wire Line
	9400 4400 9200 4400
Wire Wire Line
	2050 5350 1950 5350
Wire Wire Line
	1950 5350 1950 5750
Connection ~ 1950 5750
Wire Wire Line
	1950 5750 1600 5750
Wire Wire Line
	7150 2850 7500 2850
Wire Wire Line
	8150 2500 8150 2850
Wire Wire Line
	8100 2850 8150 2850
Connection ~ 8150 2850
Wire Wire Line
	8150 2850 8250 2850
Wire Wire Line
	7800 2850 7500 2850
Wire Wire Line
	9350 2200 9350 2400
Connection ~ 8550 2600
Wire Wire Line
	8550 2600 8550 2650
Wire Wire Line
	8550 2600 8750 2600
Wire Wire Line
	8500 3600 8500 3900
Connection ~ 9350 3600
Wire Wire Line
	9350 2800 9350 3600
Wire Wire Line
	3050 4100 3050 5350
Wire Notes Line
	6300 1000 6300 3700
Wire Notes Line
	6300 3700 7850 3700
Wire Notes Line
	7850 3700 7850 5150
Wire Notes Line
	7850 5150 9850 5150
Wire Notes Line
	9850 5150 9850 1000
Wire Notes Line
	9850 1000 6300 1000
Wire Notes Line
	1000 3850 6200 3850
Wire Notes Line
	6200 3850 6200 6300
Wire Notes Line
	6200 6300 1000 6300
Wire Notes Line
	1000 6300 1000 3850
Wire Wire Line
	2600 1950 2650 1950
Connection ~ 2650 1950
Wire Wire Line
	2250 2150 2250 1950
Wire Wire Line
	2250 1950 2300 1950
Wire Wire Line
	2650 1450 2650 1550
Wire Wire Line
	2650 2350 2650 2500
Wire Wire Line
	2950 1950 2950 2150
Wire Wire Line
	2950 2200 2950 2150
Connection ~ 2950 2150
Wire Wire Line
	2650 1950 2950 1950
Wire Wire Line
	2950 2150 3250 2150
Connection ~ 3250 2150
Text Notes 7000 6250 0    50   ~ 0
NOTES:\n\n- 5V comes from regulator in the radio (near front panel)
$EndSCHEMATC
